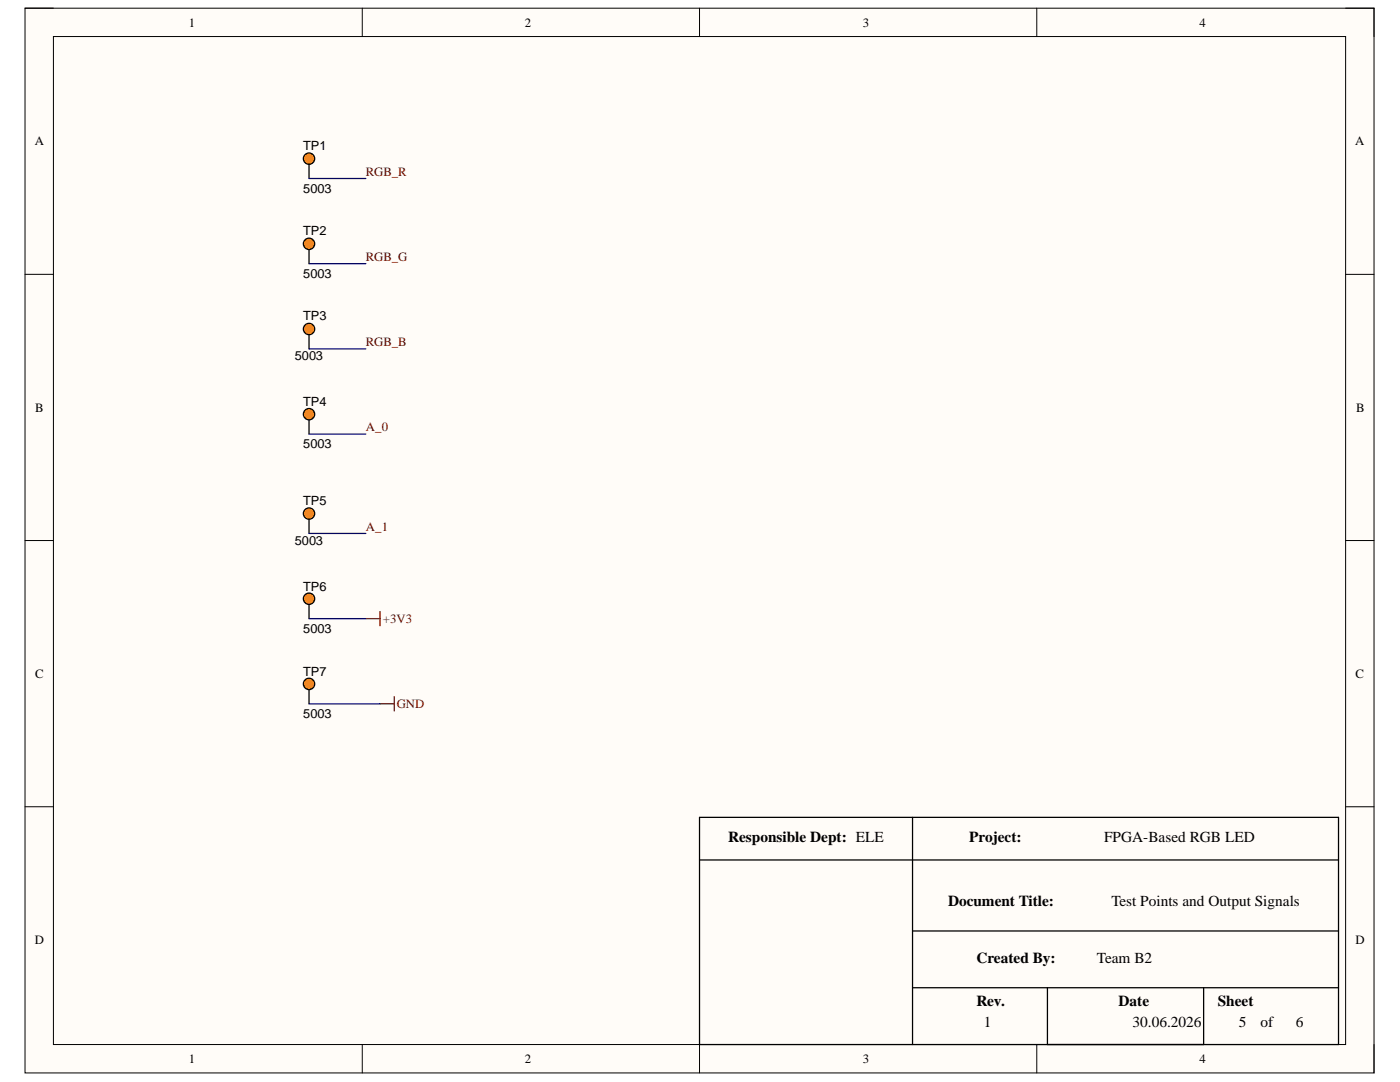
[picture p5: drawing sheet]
<svg xmlns="http://www.w3.org/2000/svg" width="279mm" height="216mm" viewBox="0 0 279 216" stroke-linecap="round" stroke-linejoin="round" font-family="sans-serif">
<path d="M5 1.6h269.2v212.5h-269.2z" fill-rule="evenodd" fill="#fffcf8"/>
<path d="M5 1.6h269.2v212.5h-269.2z" fill="none" stroke="#000" stroke-width=".2"/>
<path d="M10.7 7.3h257.8v201.1h-257.8z" fill-rule="evenodd" fill="#fffcf8"/>
<g fill="none" stroke="#000" stroke-width=".2">
<path d="M5 1.6h5.7M10.7 7.3h257.8v201.1h-257.8zM72.3 1.6v5.7M139.6 1.6v5.7M206.9 1.6v5.7M268.5 1.6h5.7v5.7M5 54.7h5.7M268.5 54.7h5.7M5 107.9h5.7M268.5 107.9h5.7M5 161h5.7M268.5 161h5.7"/>
<path d="M72.3 208.4v5.7M139.6 208.4v5.7M206.9 208.4v5.7M274.2 208.4v5.7"/>
</g>
<circle cx="61.7" cy="31.7" r="1.13" fill="#fd8300"/>
<g fill="none" stroke="#000" stroke-width=".25">
<path d="M61.7 32.8v2.8"/>
<circle cx="61.7" cy="31.7" r="1.13"/>
</g>
<circle cx="61.7" cy="48.7" r="1.13" fill="#fd8300"/>
<g fill="none" stroke="#000" stroke-width=".25">
<path d="M61.7 49.8v2.8"/>
<circle cx="61.7" cy="48.7" r="1.13"/>
</g>
<circle cx="61.7" cy="65.6" r="1.13" fill="#fd8300"/>
<g fill="none" stroke="#000" stroke-width=".25">
<path d="M61.7 66.8v2.8"/>
<circle cx="61.7" cy="65.6" r="1.13"/>
</g>
<circle cx="61.7" cy="82.6" r="1.13" fill="#fd8300"/>
<g fill="none" stroke="#000" stroke-width=".25">
<path d="M61.7 83.8v2.8"/>
<circle cx="61.7" cy="82.6" r="1.13"/>
</g>
<circle cx="61.7" cy="102.5" r="1.13" fill="#fd8300"/>
<g fill="none" stroke="#000" stroke-width=".25">
<path d="M61.7 103.6v2.8"/>
<circle cx="61.7" cy="102.5" r="1.13"/>
</g>
<circle cx="61.7" cy="119.5" r="1.13" fill="#fd8300"/>
<g fill="none" stroke="#000" stroke-width=".25">
<path d="M61.7 120.6v2.8"/>
<circle cx="61.7" cy="119.5" r="1.13"/>
</g>
<circle cx="61.7" cy="136.5" r="1.13" fill="#fd8300"/>
<g fill="none" stroke="#000" stroke-width=".25">
<path d="M61.7 137.6v2.8M139.6 163.1h127.5v45.3h-127.5zM139.6 171.6h127.5M182.1 163.1v45.3M182.1 185.8h85M182.1 197.1h85M209 197.1v11.3M240.2 197.1v11.3"/>
<circle cx="61.7" cy="136.5" r="1.13"/>
</g>
<path d="M73 123.4h2.8M75.8 122v2.9M78.7 139v2.9M75.8 140.4h2.9" fill="none" stroke="#800000" stroke-width=".25"/>
<path d="M61.7 35.6h11.3M61.7 52.6h11.3M61.7 69.6h11.3M61.7 86.6h11.3M61.7 106.4h11.3M61.7 123.4h11.3M61.7 140.4h14.1" fill="none" stroke="#000080" stroke-width=".25"/>
<g font-size="3">
<text x="145.3" y="168.1">Responsible Dept: ELE</text>
<text x="193.4" y="168.1">Project:</text>
<text x="220.4" y="168.1">FPGA-Based RGB LED</text>
<text x="189.2" y="180.8">Document Title:</text>
<text x="221.8" y="180.8">Test Points and Output Signals</text>
<text x="194.9" y="192.2">Created By:</text>
<text x="218.9" y="192.2">Team B2</text>
<text x="194.9" y="200.6">Rev.</text>
<text x="223.2" y="200.6">Date</text>
<text x="243" y="200.6">Sheet</text>
<text x="196.3" y="205">1</text>
<text x="226" y="205">30.06.2026</text>
<text x="247.3" y="205">5</text>
<text x="251.6" y="205">of</text>
<text x="258.6" y="205">6</text>
</g>
<g font-size="2.5">
<text x="37.7" y="5.3">1</text>
<text x="104.8" y="5.3">2</text>
<text x="172.2" y="5.3">3</text>
<text x="239.4" y="5.3">4</text>
<text x="6.9" y="29">A</text>
<text x="60.5" y="29.9">TP1</text>
<text x="270.5" y="29">A</text>
<text x="60.5" y="38.5">5003</text>
<text x="60.5" y="46.9">TP2</text>
<text x="60.5" y="55.5">5003</text>
<text x="60.5" y="63.9">TP3</text>
<text x="58.8" y="71.9">5003</text>
<text x="7" y="82.1">B</text>
<text x="60.5" y="80.9">TP4</text>
<text x="270.6" y="82.1">B</text>
<text x="60.5" y="89.5">5003</text>
<text x="60.5" y="100.8">TP5</text>
<text x="58.8" y="108.7">5003</text>
<text x="60.5" y="117.8">TP6</text>
<text x="60.5" y="126.3">5003</text>
<text x="7" y="135.3">C</text>
<text x="60.5" y="134.8">TP7</text>
<text x="270.5" y="135.3">C</text>
<text x="60.5" y="143.3">5003</text>
<text x="6.9" y="188.4">D</text>
<text x="270.5" y="188.4">D</text>
<text x="37.7" y="212.1">1</text>
<text x="104.8" y="212.1">2</text>
<text x="172.2" y="212.1">3</text>
<text x="239.4" y="212.1">4</text>
</g>
<g font-size="2.5" fill="#800000">
<text x="73" y="35.1">RGB_R</text>
<text x="73" y="52">RGB_G</text>
<text x="73" y="69">RGB_B</text>
<text x="73" y="86">A_0</text>
<text x="73" y="105.9">A_1</text>
<text x="76.4" y="124.3">+3V3</text>
<text x="79.2" y="141.3">GND</text>
</g>
</svg>
